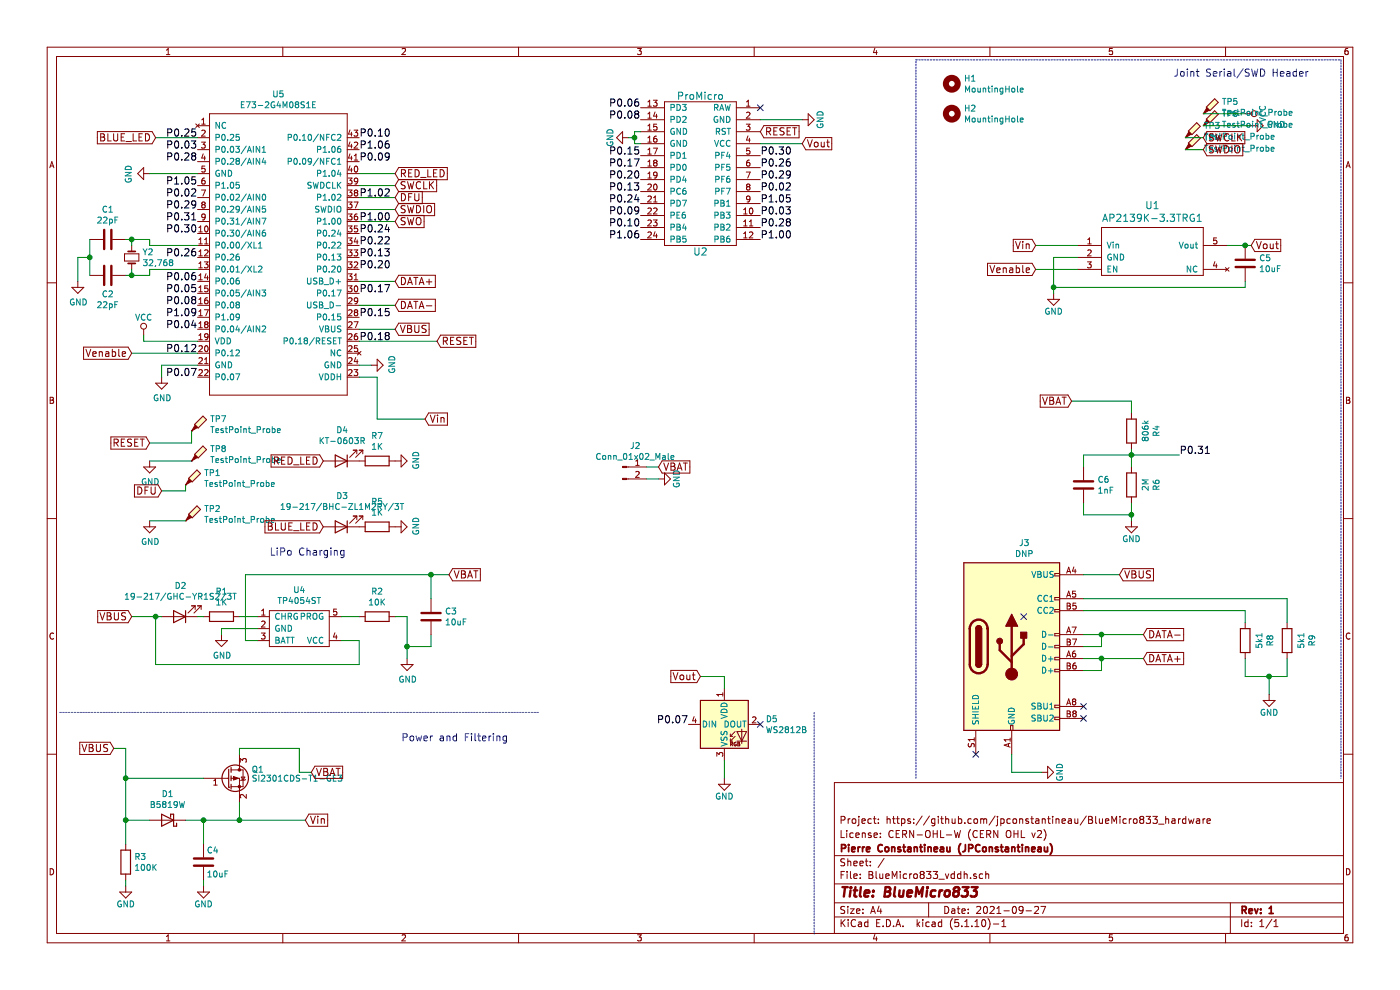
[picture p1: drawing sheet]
EESchema Schematic File Version 4
EELAYER 30 0
EELAYER END
$Descr A4 11693 8268
encoding utf-8
Sheet 1 1
Title "BlueMicro833"
Date "2021-09-27"
Rev "1"
Comp "Pierre Constantineau (JPConstantineau)"
Comment1 "License: CERN-OHL-W (CERN OHL v2)"
Comment2 "Project: https://github.com/jpconstantineau/BlueMicro833_hardware"
Comment3 ""
Comment4 ""
$EndDescr
Wire Notes Line
	7650 6500 7650 500 
Wire Notes Line
	7650 500  11200 500 
Wire Notes Line
	11200 500  11200 6500
Text GLabel 10050 1150 2    60   Input ~ 0
SWCLK
Text GLabel 10050 1250 2    60   Input ~ 0
SWDIO
Text Notes 9800 650  0    60   ~ 0
Joint Serial/SWD Header
$Comp
L nrfmicro-rescue:VCC #PWR08
U 1 1
P 10400 950
F 0 "#PWR08" H 10400 800 50  0001 C CNN
F 1 "VCC" H 10400 1100 50  0000 C CNN
F 2 "" H 10400 950 50  0001 C CNN
F 3 "" H 10400 950 50  0001 C CNN
	1    10400 950 
	0    1    1    0   
$EndComp
$Comp
L nrfmicro-rescue:ProMicro U2
U 1 1
P 5850 1250
F 0 "U2" H 5850 400 60  0000 C CNN
F 1 "ProMicro" H 5850 1700 60  0000 C CNN
F 2 "nrfmicro:pro_micro" H 5850 1250 60  0001 C CNN
F 3 "" H 5850 1250 60  0001 C CNN
	1    5850 1250
	1    0    0    -1  
$EndComp
$Comp
L nrfmicro-rescue:GND #PWR010
U 1 1
P 6700 1000
F 0 "#PWR010" H 6700 750 50  0001 C CNN
F 1 "GND" H 6700 850 50  0000 C CNN
F 2 "" H 6700 1000 50  0001 C CNN
F 3 "" H 6700 1000 50  0001 C CNN
	1    6700 1000
	0    -1   -1   0   
$EndComp
Text GLabel 6350 1100 2    60   Input ~ 0
RESET
$Comp
L nrfmicro-rescue:GND #PWR012
U 1 1
P 5250 1150
F 0 "#PWR012" H 5250 900 50  0001 C CNN
F 1 "GND" H 5250 1000 50  0000 C CNN
F 2 "" H 5250 1150 50  0001 C CNN
F 3 "" H 5250 1150 50  0001 C CNN
	1    5250 1150
	0    1    1    0   
$EndComp
Wire Wire Line
	6350 1000 6700 1000
Wire Wire Line
	6700 1200 6350 1200
Wire Wire Line
	5250 1150 5300 1150
Wire Wire Line
	5300 1100 5300 1150
Wire Wire Line
	5300 1100 5350 1100
Wire Wire Line
	5300 1200 5350 1200
Connection ~ 5300 1150
Text Label 6350 1300 0    60   ~ 0
P0.30
Text Label 6350 1400 0    60   ~ 0
P0.26
Text Label 6350 1500 0    60   ~ 0
P0.29
Text Label 6350 1600 0    60   ~ 0
P0.02
Text Label 6350 2000 0    60   ~ 0
P1.00
Text Label 5350 1500 2    60   ~ 0
P0.20
$Comp
L Device:D_Schottky D1
U 1 1
P 1400 6850
F 0 "D1" H 1400 6634 50  0000 C CNN
F 1 "B5819W" H 1400 6725 50  0000 C CNN
F 2 "Diode_SMD:D_SOD-123" H 1400 6675 50  0001 C CNN
F 3 "" H 1400 6850 50  0001 C CNN
F 4 "C8598" H 1400 6850 50  0001 C CNN "LCSC"
	1    1400 6850
	-1   0    0    1   
$EndComp
$Comp
L nrfmicro-rescue:BSS83P Q1
U 1 1
P 1900 6500
F 0 "Q1" H 2100 6575 50  0000 L CNN
F 1 "SI2301CDS-T1-GE3" H 2100 6500 50  0000 L CNN
F 2 "Package_TO_SOT_SMD:SOT-23" H 2100 6425 50  0001 L CIN
F 3 "" H 1900 6500 50  0001 L CNN
F 4 "C10487" H 1900 6500 50  0001 C CNN "LCSC"
	1    1900 6500
	1    0    0    -1  
$EndComp
$Comp
L nrfmicro-rescue:C C4
U 1 1
P 1700 7200
F 0 "C4" H 1725 7300 50  0000 L CNN
F 1 "10uF" H 1725 7100 50  0000 L CNN
F 2 "Capacitor_SMD:C_0603_1608Metric" H 1738 7050 50  0001 C CNN
F 3 "" H 1700 7200 50  0001 C CNN
F 4 "C19702" H 1700 7200 50  0001 C CNN "LCSC"
	1    1700 7200
	1    0    0    -1  
$EndComp
Wire Wire Line
	1550 6850 1700 6850
Wire Wire Line
	2000 6700 2000 6850
Connection ~ 2000 6850
Wire Wire Line
	1700 7050 1700 6850
Connection ~ 1700 6850
$Comp
L nrfmicro-rescue:GND #PWR015
U 1 1
P 1700 7400
F 0 "#PWR015" H 1700 7150 50  0001 C CNN
F 1 "GND" H 1700 7250 50  0000 C CNN
F 2 "" H 1700 7400 50  0001 C CNN
F 3 "" H 1700 7400 50  0001 C CNN
	1    1700 7400
	1    0    0    -1  
$EndComp
Wire Wire Line
	1700 7400 1700 7350
Wire Wire Line
	1050 6250 1050 6500
Wire Wire Line
	1700 6500 1050 6500
Connection ~ 1050 6500
$Comp
L nrfmicro-rescue:R R3
U 1 1
P 1050 7200
F 0 "R3" H 1120 7246 50  0000 L CNN
F 1 "100K" H 1120 7155 50  0000 L CNN
F 2 "Resistor_SMD:R_0603_1608Metric" V 980 7200 50  0001 C CNN
F 3 "" H 1050 7200 50  0001 C CNN
F 4 "C25803" H 1050 7200 50  0001 C CNN "LCSC"
	1    1050 7200
	1    0    0    -1  
$EndComp
Connection ~ 1050 6850
Wire Notes Line
	500  5950 4500 5950
Wire Notes Line
	6800 5950 6800 7800
Text Notes 3350 6200 0    60   ~ 0
Power and Filtering
Text Notes 2250 4650 0    60   ~ 0
LiPo Charging\n
Wire Wire Line
	5300 1150 5300 1200
Wire Wire Line
	1700 6850 2000 6850
Wire Wire Line
	1050 6500 1050 6850
Wire Wire Line
	1050 6850 1250 6850
Wire Wire Line
	1050 6850 1050 7050
NoConn ~ 8550 5150
$Comp
L Device:LED D2
U 1 1
P 1500 5150
F 0 "D2" H 1492 4895 50  0000 C CNN
F 1 "19-217/GHC-YR1S2/3T" H 1492 4986 50  0000 C CNN
F 2 "LED_SMD:LED_0603_1608Metric" H 1500 5150 50  0001 C CNN
F 3 "~" H 1500 5150 50  0001 C CNN
F 4 "C72043" H 1500 5150 50  0001 C CNN "LCSC"
	1    1500 5150
	-1   0    0    1   
$EndComp
$Comp
L Device:R R1
U 1 1
P 1850 5150
F 0 "R1" V 2057 5150 50  0000 C CNN
F 1 "1K" V 1966 5150 50  0000 C CNN
F 2 "Resistor_SMD:R_0603_1608Metric" V 1780 5150 50  0001 C CNN
F 3 "~" H 1850 5150 50  0001 C CNN
F 4 "C21190" V 1850 5150 50  0001 C CNN "LCSC"
	1    1850 5150
	0    -1   -1   0   
$EndComp
$Comp
L Device:C C3
U 1 1
P 3600 5150
F 0 "C3" H 3715 5196 50  0000 L CNN
F 1 "10uF" H 3715 5105 50  0000 L CNN
F 2 "Capacitor_SMD:C_0603_1608Metric" H 3638 5000 50  0001 C CNN
F 3 "~" H 3600 5150 50  0001 C CNN
F 4 "C19702" H 3600 5150 50  0001 C CNN "LCSC"
	1    3600 5150
	1    0    0    -1  
$EndComp
$Comp
L Device:R R2
U 1 1
P 3150 5150
F 0 "R2" V 3357 5150 50  0000 C CNN
F 1 "10K" V 3266 5150 50  0000 C CNN
F 2 "Resistor_SMD:R_0603_1608Metric" V 3080 5150 50  0001 C CNN
F 3 "~" H 3150 5150 50  0001 C CNN
F 4 "C25804" V 3150 5150 50  0001 C CNN "LCSC"
	1    3150 5150
	0    -1   -1   0   
$EndComp
$Comp
L power:GND #PWR0102
U 1 1
P 1850 5300
F 0 "#PWR0102" H 1850 5050 50  0001 C CNN
F 1 "GND" H 1855 5127 50  0000 C CNN
F 2 "" H 1850 5300 50  0001 C CNN
F 3 "" H 1850 5300 50  0001 C CNN
	1    1850 5300
	1    0    0    -1  
$EndComp
$Comp
L power:GND #PWR0103
U 1 1
P 3400 5500
F 0 "#PWR0103" H 3400 5250 50  0001 C CNN
F 1 "GND" H 3405 5327 50  0000 C CNN
F 2 "" H 3400 5500 50  0001 C CNN
F 3 "" H 3400 5500 50  0001 C CNN
	1    3400 5500
	1    0    0    -1  
$EndComp
Wire Wire Line
	2000 5150 2150 5150
Wire Wire Line
	1300 5550 1300 5150
Wire Wire Line
	1100 5150 1300 5150
Wire Wire Line
	2050 4800 3600 4800
Wire Wire Line
	3600 4800 3600 5000
Wire Wire Line
	3600 4800 3750 4800
Connection ~ 3600 4800
Wire Wire Line
	1300 5150 1350 5150
Connection ~ 1300 5150
Wire Wire Line
	1650 5150 1700 5150
Wire Wire Line
	1050 7350 1050 7400
$Comp
L nrfmicro-rescue:GND #PWR017
U 1 1
P 1050 7400
F 0 "#PWR017" H 1050 7150 50  0001 C CNN
F 1 "GND" H 1050 7250 50  0000 C CNN
F 2 "" H 1050 7400 50  0001 C CNN
F 3 "" H 1050 7400 50  0001 C CNN
	1    1050 7400
	1    0    0    -1  
$EndComp
Wire Wire Line
	3300 5150 3400 5150
Wire Wire Line
	3400 5150 3400 5400
Text GLabel 1100 5150 0    60   Input ~ 0
VBUS
Text GLabel 3750 4800 2    60   Input ~ 0
VBAT
Text GLabel 950  6250 0    60   Input ~ 0
VBUS
Text GLabel 2600 6450 2    60   Input ~ 0
VBAT
Text Label 5350 2000 2    60   ~ 0
P1.06
Text Label 5350 1900 2    60   ~ 0
P0.10
Text Label 5350 1800 2    60   ~ 0
P0.09
Text Label 5350 1700 2    60   ~ 0
P0.24
Text Label 5350 1600 2    60   ~ 0
P0.13
Text Label 1650 2550 2    60   ~ 0
P0.08
Text Label 1650 3150 2    60   ~ 0
P0.07
Text Label 1650 2350 2    60   ~ 0
P0.06
Text Label 1650 2450 2    60   ~ 0
P0.05
Text Label 1650 2750 2    60   ~ 0
P0.04
Text Label 1650 2150 2    60   ~ 0
P0.26
Text GLabel 3300 1550 2    60   Input ~ 0
SWCLK
Text GLabel 3300 1750 2    60   Input ~ 0
SWDIO
Text GLabel 3300 2750 2    60   Input ~ 0
VBUS
Wire Wire Line
	1250 1450 1650 1450
Wire Wire Line
	3000 3050 3100 3050
$Comp
L power:GND #PWR0109
U 1 1
P 3100 3050
F 0 "#PWR0109" H 3100 2800 50  0001 C CNN
F 1 "GND" H 3105 2877 50  0000 C CNN
F 2 "" H 3100 3050 50  0001 C CNN
F 3 "" H 3100 3050 50  0001 C CNN
	1    3100 3050
	0    -1   -1   0   
$EndComp
$Comp
L power:GND #PWR0108
U 1 1
P 1350 3150
F 0 "#PWR0108" H 1350 2900 50  0001 C CNN
F 1 "GND" H 1355 2977 50  0000 C CNN
F 2 "" H 1350 3150 50  0001 C CNN
F 3 "" H 1350 3150 50  0001 C CNN
	1    1350 3150
	1    0    0    -1  
$EndComp
$Comp
L power:GND #PWR0107
U 1 1
P 1250 1450
F 0 "#PWR0107" H 1250 1200 50  0001 C CNN
F 1 "GND" H 1255 1277 50  0000 C CNN
F 2 "" H 1250 1450 50  0001 C CNN
F 3 "" H 1250 1450 50  0001 C CNN
	1    1250 1450
	0    1    1    0   
$EndComp
Wire Wire Line
	1200 2850 1650 2850
$Comp
L nrfmicro-rescue:VCC #PWR0106
U 1 1
P 1200 2800
F 0 "#PWR0106" H 1200 2650 50  0001 C CNN
F 1 "VCC" H 1200 2950 50  0000 C CNN
F 2 "" H 1200 2800 50  0001 C CNN
F 3 "" H 1200 2800 50  0001 C CNN
	1    1200 2800
	1    0    0    -1  
$EndComp
Wire Wire Line
	650  2150 650  2350
Wire Wire Line
	750  2150 650  2150
Connection ~ 750  2150
$Comp
L Device:Crystal_Small Y2
U 1 1
P 1100 2150
F 0 "Y2" V 1054 2238 50  0000 L CNN
F 1 "32,768" V 1145 2238 50  0000 L CNN
F 2 "Crystal:Crystal_SMD_3215-2Pin_3.2x1.5mm" H 1100 2150 50  0001 C CNN
F 3 "~" H 1100 2150 50  0001 C CNN
F 4 "C32346" V 1100 2150 50  0001 C CNN "LCSC"
	1    1100 2150
	0    1    1    0   
$EndComp
$Comp
L power:GND #PWR0105
U 1 1
P 650 2350
F 0 "#PWR0105" H 650 2100 50  0001 C CNN
F 1 "GND" H 655 2177 50  0000 C CNN
F 2 "" H 650 2350 50  0001 C CNN
F 3 "" H 650 2350 50  0001 C CNN
	1    650  2350
	1    0    0    -1  
$EndComp
$Comp
L Device:C C2
U 1 1
P 900 2300
F 0 "C2" V 740 2300 50  0000 C CNN
F 1 "22pF" V 649 2300 50  0000 C CNN
F 2 "Capacitor_SMD:C_0603_1608Metric" H 938 2150 50  0001 C CNN
F 3 "~" H 900 2300 50  0001 C CNN
F 4 "C1653" V 900 2300 50  0001 C CNN "LCSC"
	1    900  2300
	0    -1   -1   0   
$EndComp
$Comp
L Device:C C1
U 1 1
P 900 2000
F 0 "C1" V 648 2000 50  0000 C CNN
F 1 "22pF" V 739 2000 50  0000 C CNN
F 2 "Capacitor_SMD:C_0603_1608Metric" H 938 1850 50  0001 C CNN
F 3 "~" H 900 2000 50  0001 C CNN
F 4 "C1653" V 900 2000 50  0001 C CNN "LCSC"
	1    900  2000
	0    1    1    0   
$EndComp
$Comp
L E73:E73-2G4M08S1E U5
U 1 1
P 2350 2150
F 0 "U5" H 2325 3515 50  0000 C CNN
F 1 "E73-2G4M08S1E" H 2325 3424 50  0000 C CNN
F 2 "nrfmicro:E73-2G4M08S1C-52840" H 2350 2150 50  0001 C CNN
F 3 "" H 2350 2150 50  0001 C CNN
	1    2350 2150
	1    0    0    -1  
$EndComp
Text Label 1650 2650 2    60   ~ 0
P1.09
Text GLabel 3650 2850 2    60   Input ~ 0
RESET
Text Label 1650 1950 2    60   ~ 0
P0.30
Text Label 1650 1350 2    60   ~ 0
P0.28
Wire Wire Line
	1250 2250 1250 2300
Wire Wire Line
	1250 2250 1650 2250
Wire Wire Line
	1250 2050 1250 2000
Wire Wire Line
	1250 2050 1650 2050
Wire Wire Line
	750  2150 750  2300
Wire Wire Line
	750  2000 750  2150
Wire Wire Line
	1050 2000 1100 2000
Wire Wire Line
	1050 2300 1100 2300
Wire Wire Line
	1100 2050 1100 2000
Connection ~ 1100 2000
Wire Wire Line
	1100 2000 1250 2000
Wire Wire Line
	1100 2250 1100 2300
Connection ~ 1100 2300
Wire Wire Line
	1100 2300 1250 2300
Text Label 1650 2950 2    60   ~ 0
P0.12
Text Label 1650 1850 2    60   ~ 0
P0.31
Text Label 1650 1750 2    60   ~ 0
P0.29
Text Label 1650 1650 2    60   ~ 0
P0.02
Text Label 1650 1550 2    60   ~ 0
P1.05
Text Label 1650 1250 2    60   ~ 0
P0.03
Text Label 1650 1150 2    60   ~ 0
P0.25
Text Label 3000 1150 0    60   ~ 0
P0.10
Text Label 3000 1250 0    60   ~ 0
P1.06
Text Label 3000 1350 0    60   ~ 0
P0.09
Text Label 3000 1850 0    60   ~ 0
P1.00
Text Label 3000 1950 0    60   ~ 0
P0.24
Wire Wire Line
	3300 1550 3000 1550
Wire Wire Line
	3300 1750 3000 1750
Wire Wire Line
	3300 2750 3000 2750
Wire Wire Line
	3650 2850 3000 2850
Text Label 3000 2050 0    60   ~ 0
P0.22
Text Label 3000 2150 0    60   ~ 0
P0.13
Text Label 3000 2250 0    60   ~ 0
P0.20
Text GLabel 3300 2350 2    60   Input ~ 0
DATA+
Text GLabel 3300 2550 2    60   Input ~ 0
DATA-
Text Label 3000 2450 0    60   ~ 0
P0.17
Text Label 3000 2650 0    60   ~ 0
P0.15
Wire Wire Line
	3300 2350 3000 2350
Wire Wire Line
	3300 2550 3000 2550
Text GLabel 5500 3900 2    60   Input ~ 0
VBAT
Wire Wire Line
	10050 1050 10450 1050
Wire Wire Line
	2050 5350 2050 4800
Wire Wire Line
	2050 5350 2150 5350
Text Label 5350 1300 2    60   ~ 0
P0.15
Text Label 5350 1400 2    60   ~ 0
P0.17
Text Label 6350 1700 0    60   ~ 0
P1.05
Text Label 6350 1900 0    60   ~ 0
P0.28
Text Label 6350 1800 0    60   ~ 0
P0.03
Text GLabel 3300 1850 2    60   Input ~ 0
SWO
Wire Wire Line
	1650 3050 1350 3050
Wire Wire Line
	1350 3050 1350 3150
Text Label 5350 1000 2    60   ~ 0
P0.08
Text Label 5350 900  2    60   ~ 0
P0.06
Text Label 3000 1650 0    60   ~ 0
P1.02
Wire Wire Line
	3000 1850 3300 1850
Text GLabel 1300 1150 0    60   Input ~ 0
BLUE_LED
Wire Wire Line
	1650 1150 1300 1150
Wire Wire Line
	3000 3150 3150 3150
Text Label 3000 2850 0    60   ~ 0
P0.18
Wire Wire Line
	950  6250 1050 6250
Text GLabel 3300 1650 2    60   Input ~ 0
DFU
Wire Wire Line
	3000 1650 3300 1650
Text GLabel 2700 4400 0    60   Input ~ 0
BLUE_LED
$Comp
L Device:R R5
U 1 1
P 3150 4400
F 0 "R5" V 3357 4400 50  0000 C CNN
F 1 "1K" V 3266 4400 50  0000 C CNN
F 2 "Resistor_SMD:R_0603_1608Metric" V 3080 4400 50  0001 C CNN
F 3 "~" H 3150 4400 50  0001 C CNN
F 4 "C21190" V 3150 4400 50  0001 C CNN "LCSC"
	1    3150 4400
	0    -1   -1   0   
$EndComp
$Comp
L power:GND #PWR0111
U 1 1
P 3300 4400
F 0 "#PWR0111" H 3300 4150 50  0001 C CNN
F 1 "GND" H 3305 4227 50  0000 C CNN
F 2 "" H 3300 4400 50  0001 C CNN
F 3 "" H 3300 4400 50  0001 C CNN
	1    3300 4400
	0    -1   -1   0   
$EndComp
$Comp
L Device:LED D3
U 1 1
P 2850 4400
F 0 "D3" H 2842 4145 50  0000 C CNN
F 1 "19-217/BHC-ZL1M2RY/3T" H 2842 4236 50  0000 C CNN
F 2 "LED_SMD:LED_0603_1608Metric" H 2850 4400 50  0001 C CNN
F 3 "~" H 2850 4400 50  0001 C CNN
F 4 "C72041" H 2850 4400 50  0001 C CNN "LCSC"
	1    2850 4400
	-1   0    0    1   
$EndComp
Text GLabel 1350 4100 0    60   Input ~ 0
DFU
Wire Wire Line
	2000 6300 2000 6250
Wire Wire Line
	2000 6250 2500 6250
Wire Wire Line
	2500 6250 2500 6450
Wire Wire Line
	2500 6450 2600 6450
$Comp
L nrfmicro-rescue:GND #PWR0101
U 1 1
P 10450 1050
F 0 "#PWR0101" H 10450 800 50  0001 C CNN
F 1 "GND" V 10455 922 50  0000 R CNN
F 2 "" H 10450 1050 50  0001 C CNN
F 3 "" H 10450 1050 50  0001 C CNN
	1    10450 1050
	0    -1   -1   0   
$EndComp
Wire Wire Line
	10050 950  10400 950 
$Comp
L yj-14015:TP4054ST U4
U 1 1
P 2350 5050
F 0 "U4" H 2500 5175 50  0000 C CNN
F 1 "TP4054ST" H 2500 5084 50  0000 C CNN
F 2 "Package_TO_SOT_SMD:SOT-23-5" H 2500 4600 50  0001 C CNN
F 3 "" H 2350 5050 50  0001 C CNN
F 4 "C32574" H 2350 5050 50  0001 C CNN "LCSC"
	1    2350 5050
	1    0    0    -1  
$EndComp
Wire Wire Line
	2850 5350 3000 5350
Wire Wire Line
	3000 5350 3000 5550
Wire Wire Line
	1300 5550 3000 5550
Wire Wire Line
	1850 5300 1850 5250
Wire Wire Line
	1850 5250 2150 5250
Wire Wire Line
	3600 5300 3600 5400
Wire Wire Line
	3600 5400 3400 5400
Connection ~ 3400 5400
Wire Wire Line
	3400 5400 3400 5500
Wire Wire Line
	2850 5150 3000 5150
Text GLabel 8950 3350 0    60   Input ~ 0
VBAT
$Comp
L Device:C C6
U 1 1
P 9050 4050
F 0 "C6" H 9165 4096 50  0000 L CNN
F 1 "1nF" H 9165 4005 50  0000 L CNN
F 2 "Capacitor_SMD:C_0603_1608Metric" H 9088 3900 50  0001 C CNN
F 3 "~" H 9050 4050 50  0001 C CNN
F 4 "C1588" H 9050 4050 50  0001 C CNN "LCSC"
	1    9050 4050
	1    0    0    -1  
$EndComp
$Comp
L Device:R R4
U 1 1
P 9450 3600
F 0 "R4" V 9657 3600 50  0000 C CNN
F 1 "806k" V 9566 3600 50  0000 C CNN
F 2 "Resistor_SMD:R_0603_1608Metric" V 9380 3600 50  0001 C CNN
F 3 "~" H 9450 3600 50  0001 C CNN
F 4 "C23250" V 9450 3600 50  0001 C CNN "LCSC"
	1    9450 3600
	1    0    0    -1  
$EndComp
$Comp
L Device:R R6
U 1 1
P 9450 4050
F 0 "R6" V 9657 4050 50  0000 C CNN
F 1 "2M" V 9566 4050 50  0000 C CNN
F 2 "Resistor_SMD:R_0603_1608Metric" V 9380 4050 50  0001 C CNN
F 3 "~" H 9450 4050 50  0001 C CNN
F 4 "C22976" V 9450 4050 50  0001 C CNN "LCSC"
	1    9450 4050
	1    0    0    -1  
$EndComp
$Comp
L nrfmicro-rescue:GND #PWR01
U 1 1
P 9450 4350
F 0 "#PWR01" H 9450 4100 50  0001 C CNN
F 1 "GND" H 9450 4200 50  0000 C CNN
F 2 "" H 9450 4350 50  0001 C CNN
F 3 "" H 9450 4350 50  0001 C CNN
	1    9450 4350
	1    0    0    -1  
$EndComp
Wire Wire Line
	9450 4350 9450 4300
Wire Wire Line
	9450 3900 9450 3800
Wire Wire Line
	8950 3350 9450 3350
Wire Wire Line
	9450 3350 9450 3450
Wire Wire Line
	9050 4200 9050 4300
Wire Wire Line
	9050 4300 9450 4300
Connection ~ 9450 4300
Wire Wire Line
	9450 4300 9450 4200
Wire Wire Line
	9050 3900 9050 3800
Wire Wire Line
	9050 3800 9450 3800
Connection ~ 9450 3800
Wire Wire Line
	9450 3800 9450 3750
Wire Wire Line
	9450 3800 9850 3800
Text Label 9850 3800 0    60   ~ 0
P0.31
Text GLabel 2700 3850 0    60   Input ~ 0
RED_LED
$Comp
L Device:R R7
U 1 1
P 3150 3850
F 0 "R7" V 3357 3850 50  0000 C CNN
F 1 "1K" V 3266 3850 50  0000 C CNN
F 2 "Resistor_SMD:R_0603_1608Metric" V 3080 3850 50  0001 C CNN
F 3 "~" H 3150 3850 50  0001 C CNN
F 4 "C21190" V 3150 3850 50  0001 C CNN "LCSC"
	1    3150 3850
	0    -1   -1   0   
$EndComp
$Comp
L power:GND #PWR0112
U 1 1
P 3300 3850
F 0 "#PWR0112" H 3300 3600 50  0001 C CNN
F 1 "GND" H 3305 3677 50  0000 C CNN
F 2 "" H 3300 3850 50  0001 C CNN
F 3 "" H 3300 3850 50  0001 C CNN
	1    3300 3850
	0    -1   -1   0   
$EndComp
$Comp
L Device:LED D4
U 1 1
P 2850 3850
F 0 "D4" H 2842 3595 50  0000 C CNN
F 1 "KT-0603R" H 2842 3686 50  0000 C CNN
F 2 "LED_SMD:LED_0603_1608Metric" H 2850 3850 50  0001 C CNN
F 3 "~" H 2850 3850 50  0001 C CNN
F 4 "C2286" H 2850 3850 50  0001 C CNN "LCSC"
	1    2850 3850
	-1   0    0    1   
$EndComp
Text GLabel 3300 1450 2    60   Input ~ 0
RED_LED
Wire Wire Line
	3000 1450 3300 1450
$Comp
L Connector:TestPoint_Probe TP1
U 1 1
P 1550 4050
F 0 "TP1" H 1703 4152 50  0000 L CNN
F 1 "TestPoint_Probe" H 1703 4061 50  0000 L CNN
F 2 "TestPoint:TestPoint_Pad_D1.0mm" H 1750 4050 50  0001 C CNN
F 3 "~" H 1750 4050 50  0001 C CNN
	1    1550 4050
	1    0    0    -1  
$EndComp
Wire Wire Line
	1550 4050 1550 4100
Wire Wire Line
	1550 4100 1350 4100
$Comp
L power:GND #PWR02
U 1 1
P 1250 4350
F 0 "#PWR02" H 1250 4100 50  0001 C CNN
F 1 "GND" H 1255 4177 50  0000 C CNN
F 2 "" H 1250 4350 50  0001 C CNN
F 3 "" H 1250 4350 50  0001 C CNN
	1    1250 4350
	1    0    0    -1  
$EndComp
$Comp
L Connector:TestPoint_Probe TP2
U 1 1
P 1550 4350
F 0 "TP2" H 1703 4452 50  0000 L CNN
F 1 "TestPoint_Probe" H 1703 4361 50  0000 L CNN
F 2 "TestPoint:TestPoint_Pad_D1.0mm" H 1750 4350 50  0001 C CNN
F 3 "~" H 1750 4350 50  0001 C CNN
	1    1550 4350
	1    0    0    -1  
$EndComp
Wire Wire Line
	1250 4350 1550 4350
$Comp
L Connector:TestPoint_Probe TP4
U 1 1
P 9900 1250
F 0 "TP4" H 10053 1352 50  0000 L CNN
F 1 "TestPoint_Probe" H 10053 1261 50  0000 L CNN
F 2 "footprints:TestPoint_THTPad_1.1x1.1mm_Drill0.8mm" H 10100 1250 50  0001 C CNN
F 3 "~" H 10100 1250 50  0001 C CNN
	1    9900 1250
	1    0    0    -1  
$EndComp
$Comp
L Connector:TestPoint_Probe TP3
U 1 1
P 9900 1150
F 0 "TP3" H 10053 1252 50  0000 L CNN
F 1 "TestPoint_Probe" H 10053 1161 50  0000 L CNN
F 2 "footprints:TestPoint_THTPad_1.1x1.1mm_Drill0.8mm" H 10100 1150 50  0001 C CNN
F 3 "~" H 10100 1150 50  0001 C CNN
	1    9900 1150
	1    0    0    -1  
$EndComp
$Comp
L Connector:TestPoint_Probe TP6
U 1 1
P 10050 1050
F 0 "TP6" H 10203 1152 50  0000 L CNN
F 1 "TestPoint_Probe" H 10203 1061 50  0000 L CNN
F 2 "footprints:TestPoint_THTPad_1.1x1.1mm_Drill0.8mm" H 10250 1050 50  0001 C CNN
F 3 "~" H 10250 1050 50  0001 C CNN
	1    10050 1050
	1    0    0    -1  
$EndComp
$Comp
L Connector:TestPoint_Probe TP5
U 1 1
P 10050 950
F 0 "TP5" H 10203 1052 50  0000 L CNN
F 1 "TestPoint_Probe" H 10203 961 50  0000 L CNN
F 2 "footprints:TestPoint_THTPad_1.1x1.1mm_Drill0.8mm" H 10250 950 50  0001 C CNN
F 3 "~" H 10250 950 50  0001 C CNN
	1    10050 950 
	1    0    0    -1  
$EndComp
Wire Wire Line
	9900 1150 10050 1150
Wire Wire Line
	9900 1250 10050 1250
$Comp
L Connector:Conn_01x02_Male J2
U 1 1
P 5200 3900
F 0 "J2" H 5306 4078 50  0000 C CNN
F 1 "Conn_01x02_Male" H 5306 3987 50  0000 C CNN
F 2 "Connector_PinHeader_2.54mm:PinHeader_1x02_P2.54mm_Vertical" H 5200 3900 50  0001 C CNN
F 3 "~" H 5200 3900 50  0001 C CNN
	1    5200 3900
	1    0    0    -1  
$EndComp
$Comp
L nrfmicro-rescue:GND #PWR0110
U 1 1
P 5500 4000
F 0 "#PWR0110" H 5500 3750 50  0001 C CNN
F 1 "GND" H 5500 3850 50  0000 C CNN
F 2 "" H 5500 4000 50  0001 C CNN
F 3 "" H 5500 4000 50  0001 C CNN
	1    5500 4000
	0    -1   -1   0   
$EndComp
Wire Wire Line
	5400 3900 5500 3900
Wire Wire Line
	5500 4000 5400 4000
NoConn ~ 6350 900 
Text GLabel 1250 3700 0    60   Input ~ 0
RESET
$Comp
L power:GND #PWR0113
U 1 1
P 1250 3850
F 0 "#PWR0113" H 1250 3600 50  0001 C CNN
F 1 "GND" H 1255 3677 50  0000 C CNN
F 2 "" H 1250 3850 50  0001 C CNN
F 3 "" H 1250 3850 50  0001 C CNN
	1    1250 3850
	1    0    0    -1  
$EndComp
$Comp
L Connector:TestPoint_Probe TP8
U 1 1
P 1600 3850
F 0 "TP8" H 1753 3952 50  0000 L CNN
F 1 "TestPoint_Probe" H 1753 3861 50  0000 L CNN
F 2 "TestPoint:TestPoint_Pad_D1.0mm" H 1800 3850 50  0001 C CNN
F 3 "~" H 1800 3850 50  0001 C CNN
	1    1600 3850
	1    0    0    -1  
$EndComp
$Comp
L Connector:TestPoint_Probe TP7
U 1 1
P 1600 3600
F 0 "TP7" H 1753 3702 50  0000 L CNN
F 1 "TestPoint_Probe" H 1753 3611 50  0000 L CNN
F 2 "TestPoint:TestPoint_Pad_D1.0mm" H 1800 3600 50  0001 C CNN
F 3 "~" H 1800 3600 50  0001 C CNN
	1    1600 3600
	1    0    0    -1  
$EndComp
Wire Wire Line
	1250 3700 1600 3700
Wire Wire Line
	1600 3700 1600 3600
Wire Wire Line
	1600 3850 1250 3850
$Comp
L nrfmicro-rescue:USB_C_Receptacle_USB2.0-Connector J3
U 1 1
P 8450 5400
F 0 "J3" H 8555 6267 50  0000 C CNN
F 1 "DNP" H 8555 6176 50  0000 C CNN
F 2 "Connector_USB:USB_C_Receptacle_HRO_TYPE-C-31-M-12" H 8600 5400 50  0001 C CNN
F 3 "" H 8600 5400 50  0001 C CNN
	1    8450 5400
	1    0    0    -1  
$EndComp
Text GLabel 9350 4800 2    60   Input ~ 0
VBUS
$Comp
L nrfmicro-rescue:GND #PWR0114
U 1 1
P 8700 6450
F 0 "#PWR0114" H 8700 6200 50  0001 C CNN
F 1 "GND" H 8700 6300 50  0000 C CNN
F 2 "" H 8700 6450 50  0001 C CNN
F 3 "" H 8700 6450 50  0001 C CNN
	1    8700 6450
	0    -1   -1   0   
$EndComp
Text GLabel 9550 5300 2    60   Input ~ 0
DATA-
Text GLabel 9550 5500 2    60   Input ~ 0
DATA+
Wire Wire Line
	9050 4800 9350 4800
Wire Wire Line
	9050 5300 9200 5300
Wire Wire Line
	9050 5400 9200 5400
Wire Wire Line
	9200 5400 9200 5300
Connection ~ 9200 5300
Wire Wire Line
	9200 5300 9550 5300
Wire Wire Line
	9050 5500 9200 5500
Wire Wire Line
	9050 5600 9200 5600
Wire Wire Line
	9200 5600 9200 5500
Connection ~ 9200 5500
Wire Wire Line
	9200 5500 9550 5500
Wire Wire Line
	8450 6300 8450 6450
Wire Wire Line
	8450 6450 8700 6450
$Comp
L Device:R R8
U 1 1
P 10400 5350
F 0 "R8" V 10607 5350 50  0000 C CNN
F 1 "5k1" V 10516 5350 50  0000 C CNN
F 2 "Resistor_SMD:R_0603_1608Metric" V 10330 5350 50  0001 C CNN
F 3 "~" H 10400 5350 50  0001 C CNN
F 4 "C22976" V 10400 5350 50  0001 C CNN "LCSC"
	1    10400 5350
	1    0    0    -1  
$EndComp
$Comp
L Device:R R9
U 1 1
P 10750 5350
F 0 "R9" V 10957 5350 50  0000 C CNN
F 1 "5k1" V 10866 5350 50  0000 C CNN
F 2 "Resistor_SMD:R_0603_1608Metric" V 10680 5350 50  0001 C CNN
F 3 "~" H 10750 5350 50  0001 C CNN
F 4 "C22976" V 10750 5350 50  0001 C CNN "LCSC"
	1    10750 5350
	1    0    0    -1  
$EndComp
$Comp
L nrfmicro-rescue:GND #PWR0115
U 1 1
P 10600 5800
F 0 "#PWR0115" H 10600 5550 50  0001 C CNN
F 1 "GND" H 10600 5650 50  0000 C CNN
F 2 "" H 10600 5800 50  0001 C CNN
F 3 "" H 10600 5800 50  0001 C CNN
	1    10600 5800
	1    0    0    -1  
$EndComp
Wire Wire Line
	9050 5000 10750 5000
Wire Wire Line
	10750 5000 10750 5200
Wire Wire Line
	10400 5200 10400 5100
Wire Wire Line
	10400 5100 9050 5100
Wire Wire Line
	10400 5500 10400 5650
Wire Wire Line
	10400 5650 10600 5650
Wire Wire Line
	10600 5650 10600 5800
Wire Wire Line
	10750 5500 10750 5650
Wire Wire Line
	10750 5650 10600 5650
Connection ~ 10600 5650
$Comp
L E73:AP2112K-3.3 U1
U 1 1
P 9650 1750
F 0 "U1" H 9625 1787 60  0000 C CNN
F 1 "AP2139K-3.3TRG1" H 9625 1681 60  0000 C CNN
F 2 "Package_TO_SOT_SMD:SOT-23-5" H 9650 1050 60  0001 C CNN
F 3 "" H 9650 1050 60  0001 C CNN
F 4 "C150720C150720" H 9650 1750 50  0001 C CNN "LCSC"
	1    9650 1750
	1    0    0    -1  
$EndComp
Text GLabel 10450 2050 2    60   Input ~ 0
Vout
Text GLabel 8650 2050 0    60   Input ~ 0
Vin
Text GLabel 8650 2250 0    60   Input ~ 0
Venable
$Comp
L nrfmicro-rescue:GND #PWR03
U 1 1
P 8800 2450
F 0 "#PWR03" H 8800 2200 50  0001 C CNN
F 1 "GND" H 8800 2300 50  0000 C CNN
F 2 "" H 8800 2450 50  0001 C CNN
F 3 "" H 8800 2450 50  0001 C CNN
	1    8800 2450
	1    0    0    -1  
$EndComp
Wire Wire Line
	10250 2050 10400 2050
Wire Wire Line
	9000 2050 8650 2050
Wire Wire Line
	8650 2250 9000 2250
Wire Wire Line
	9000 2150 8800 2150
Wire Wire Line
	8800 2150 8800 2400
Text GLabel 1100 2950 0    60   Input ~ 0
Venable
Wire Wire Line
	1650 2950 1100 2950
Text GLabel 6700 1200 2    60   Input ~ 0
Vout
Text GLabel 2550 6850 2    60   Input ~ 0
Vin
Wire Wire Line
	2000 6850 2550 6850
Text GLabel 3550 3500 2    60   Input ~ 0
Vin
Wire Wire Line
	3150 3150 3150 3500
Wire Wire Line
	3150 3500 3550 3500
Wire Wire Line
	1200 2800 1200 2850
NoConn ~ 9050 5900
NoConn ~ 9050 6000
NoConn ~ 8150 6300
$Comp
L LED:WS2812B D5
U 1 1
P 6050 6050
F 0 "D5" H 6394 6096 50  0000 L CNN
F 1 "WS2812B" H 6394 6005 50  0000 L CNN
F 2 "LED_SMD:LED_SK6812MINI_PLCC4_3.5x3.5mm_P1.75mm" H 6100 5750 50  0001 L TNN
F 3 "https://cdn-shop.adafruit.com/datasheets/WS2812B.pdf" H 6150 5675 50  0001 L TNN
F 4 "C114583" H 6050 6050 50  0001 C CNN "LCSC"
	1    6050 6050
	1    0    0    -1  
$EndComp
Text Label 5750 6050 2    60   ~ 0
P0.07
NoConn ~ 6350 6050
Text GLabel 5850 5650 0    60   Input ~ 0
Vout
$Comp
L nrfmicro-rescue:GND #PWR0104
U 1 1
P 6050 6500
F 0 "#PWR0104" H 6050 6250 50  0001 C CNN
F 1 "GND" H 6050 6350 50  0000 C CNN
F 2 "" H 6050 6500 50  0001 C CNN
F 3 "" H 6050 6500 50  0001 C CNN
	1    6050 6500
	1    0    0    -1  
$EndComp
Wire Wire Line
	5850 5650 6050 5650
Wire Wire Line
	6050 5650 6050 5750
Wire Wire Line
	6050 6350 6050 6500
$Comp
L Device:C C5
U 1 1
P 10400 2200
F 0 "C5" H 10515 2246 50  0000 L CNN
F 1 "10uF" H 10515 2155 50  0000 L CNN
F 2 "Capacitor_SMD:C_0603_1608Metric" H 10438 2050 50  0001 C CNN
F 3 "~" H 10400 2200 50  0001 C CNN
F 4 "C19702" H 10400 2200 50  0001 C CNN "LCSC"
	1    10400 2200
	1    0    0    -1  
$EndComp
Connection ~ 10400 2050
Wire Wire Line
	10400 2050 10450 2050
Wire Wire Line
	10400 2350 10400 2400
Wire Wire Line
	10400 2400 8800 2400
Connection ~ 8800 2400
Wire Wire Line
	8800 2400 8800 2450
$Comp
L Mechanical:MountingHole H1
U 1 1
P 7950 700
F 0 "H1" H 8050 746 50  0000 L CNN
F 1 "MountingHole" H 8050 655 50  0000 L CNN
F 2 "JLCPCBA:PCBA Hole" H 7950 700 50  0001 C CNN
F 3 "~" H 7950 700 50  0001 C CNN
	1    7950 700 
	1    0    0    -1  
$EndComp
$Comp
L Mechanical:MountingHole H2
U 1 1
P 7950 950
F 0 "H2" H 8050 996 50  0000 L CNN
F 1 "MountingHole" H 8050 905 50  0000 L CNN
F 2 "JLCPCBA:PCBA Hole" H 7950 950 50  0001 C CNN
F 3 "~" H 7950 950 50  0001 C CNN
	1    7950 950 
	1    0    0    -1  
$EndComp
$EndSCHEMATC
